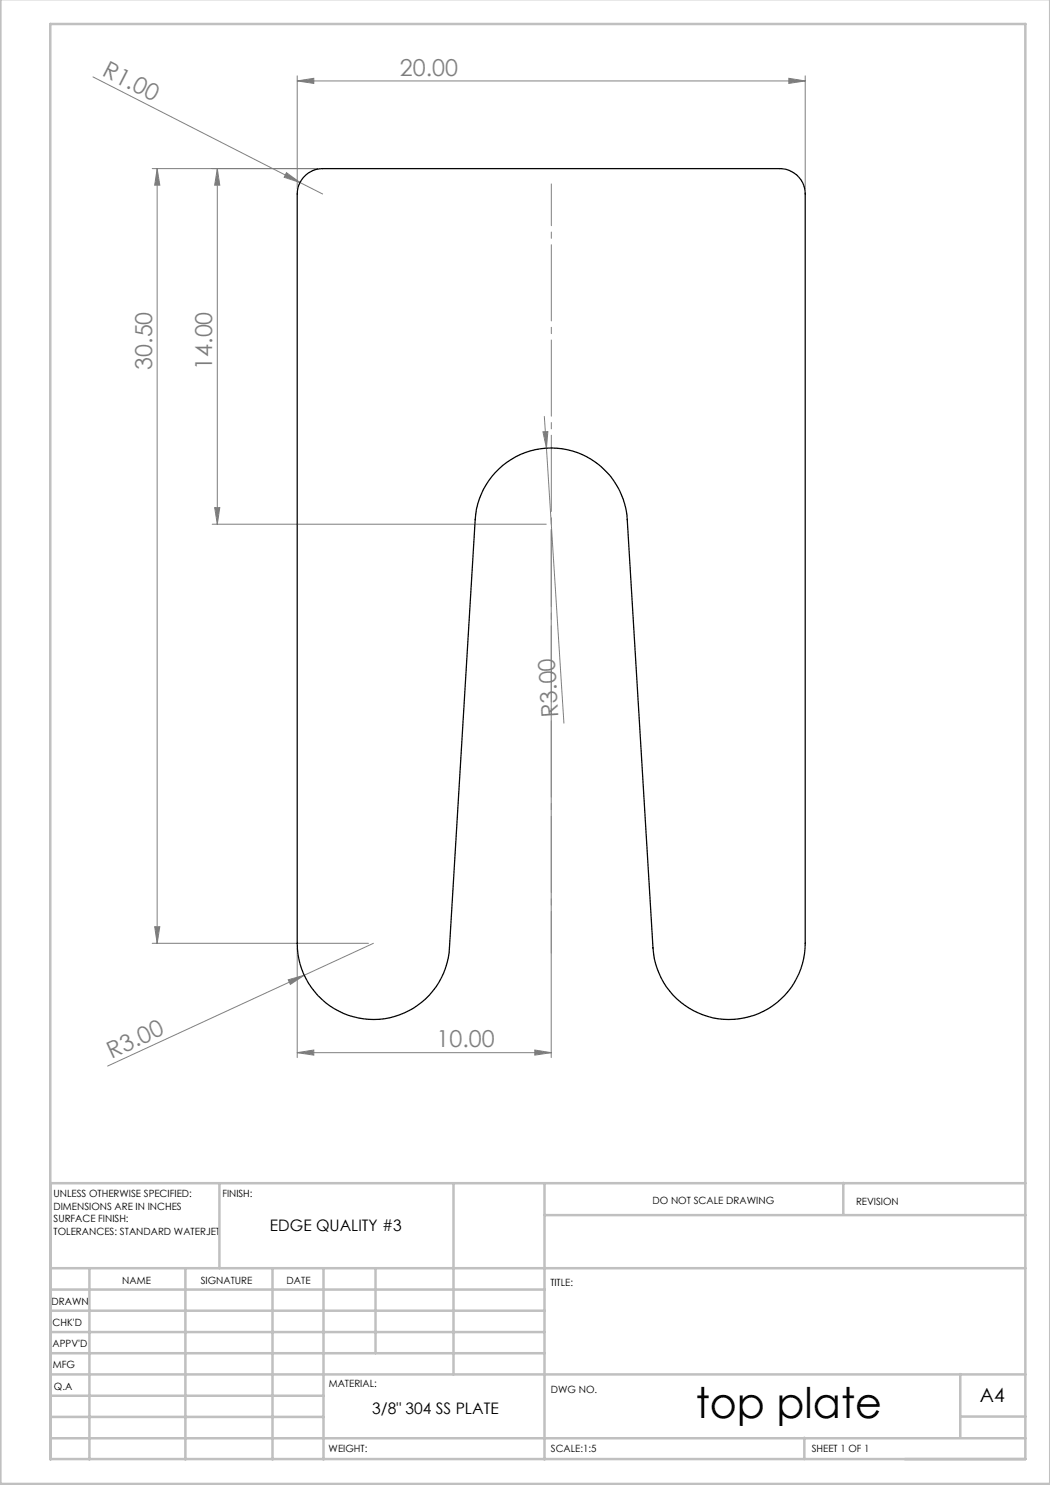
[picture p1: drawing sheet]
<svg xmlns="http://www.w3.org/2000/svg" width="210mm" height="297mm" viewBox="0 0 210 297" stroke-linecap="round" stroke-linejoin="round" font-family="sans-serif">
<g fill="none" stroke="#808080" stroke-width=".2">
<path d="M18.6 15.4l41.4 21.1M59.4 16.2l3.4-.5v1zM59.4 15.2v22.6M59.4 16.2h101.6M157.8 15.7l3.2 .5-3.2 .5zM161 15.2v22.6M30.4 33.7h33.1M31.4 33.7l.6 3.3h-1.1zM31.4 33.7v155M43.5 33.7l.5 3.3h-1.1zM43.5 33.7v71.1M57.3 34.5l2.7 2-3.2-1z"/>
<path d="M60 36.5l4.5 2.3M108.6 86.4l1-.1-.3 3.3zM108.9 83.3l.4 6.3M109.3 89.6l3.5 55M42.4 104.8h66.9M42.9 101.5h1.1l-.5 3.3zM110.2 105.8v105.7M30.4 188.7h43.3M30.9 185.3h1.1l-.6 3.4zM57.6 196l3.3-1-2.8 1.9zM59.4 189.6v21.9M74.7 188.7l-53.2 24.5"/>
<path d="M59.4 210.5l3.4-.5v1zM59.4 210.5h50.8M107 210l3.2 .5-3.2 .5z"/>
</g>
<path d="M110.3 190.6v-153.8" fill="none" stroke="#808080" stroke-width=".2" stroke-dasharray="15.2 1.3 1.3 1.3" stroke-dashoffset="6.9"/>
<g fill="none" stroke="#c0c0c0" stroke-width=".5">
<path d="M.1 -.1v296.9h209.9v-296.9M10.1 4.8h195v287h-195zM43.9 236.6v17M90.7 236.6v38.3M108.9 236.6v55.3M168.7 236.6v6.3M205.1 236.6h-195v55.3M10.1 253.6h195M10.1 257.9h98.8M17.9 253.6v38.3M37.1 253.6v38.3M54.5 253.6v38.3"/>
<path d="M64.7 253.6v38.3M75.1 253.6v17M108.9 243h96.2M10.1 270.6h98.8M10.1 266.4h98.8M10.1 262.1h98.8M10.1 279.1h54.6M10.1 274.9h195M192.1 274.8v12.7M10.1 287.7h195M10.1 283.4h54.6M160.9 287.5v4.3"/>
<path d="M192.1 283.3h13"/>
</g>
<g fill="#808080">
<path d="M57.3 34.5l2.7 2-3.2-1z"/>
<path d="M57.6 196l3.3-1-2.8 1.9z"/>
<path d="M108.6 86.4l1-.1-.3 3.3z"/>
<path d="M59.4 210.5l3.4-.5v1zM107 210l3.2 .5-3.2 .5z"/>
<path d="M31.4 33.7l.6 3.3h-1.1zM30.9 185.3h1.1l-.6 3.4zM43.5 33.7l.5 3.3h-1.1zM42.9 101.5h1.1l-.5 3.3z"/>
<path d="M59.4 16.2l3.4-.5v1zM157.8 15.7l3.2 .5-3.2 .5z"/>
</g>
<path d="M61.2 35l.4-.4a4.7 4.7 0 0 1 2.9-.9h91.5a5 5 0 0 1 5 5.1v149.9a15.2 15.2 0 0 1-14.7 15.2 15.2 15.2 0 0 1-15.7-14.3l-5.2-85.7a15.2 15.2 0 0 0-15.2-14.3 15.2 15.2 0 0 0-15.2 14.3l-5.1 85.7a15.2 15.2 0 0 1-15.7 14.3 15.2 15.2 0 0 1-14.8-15.2v-149.9a4.9 4.9 0 0 1 1.8-3.8z" fill="none" stroke="#000" stroke-width=".25"/>
<text font-size="8.5" x="139.1" y="283.5">top plate</text>
<g font-size="4.7" fill="#808080">
<text x="20.2" y="15" transform="rotate(27 20.2 15)">R1.00</text>
<text x="80" y="15.2">20.00</text>
<text x="30.5" y="74" transform="rotate(-90 30.5 74)">30.50</text>
<text x="42.5" y="74" transform="rotate(-90 42.5 74)">14.00</text>
<text x="111.7" y="143.4" transform="rotate(-94 111.7 143.4)">R3.00</text>
<text x="87.3" y="209.5">10.00</text>
<text x="22.3" y="211.7" transform="rotate(-25 22.3 211.7)">R3.00</text>
</g>
<text font-size="3.9" x="196" y="280.4">A4</text>
<g font-size="3.2">
<text x="54" y="246.3">EDGE QUALITY #3</text>
<text x="74.4" y="282.8">3/8&quot; 304 SS PLATE</text>
</g>
<g font-size="2">
<text x="10.7" y="239.5">UNLESS OTHERWISE SPECIFIED:</text>
<text x="44.5" y="239.5">FINISH:</text>
<text x="10.7" y="242">DIMENSIONS ARE IN INCHES</text>
<text x="10.7" y="244.5">SURFACE FINISH:</text>
<text x="130.5" y="240.8">DO NOT SCALE DRAWING</text>
<text x="171.2" y="241">REVISION</text>
<text x="10.7" y="247">TOLERANCES: STANDARD WATERJET</text>
<text x="24.4" y="256.9">NAME</text>
<text x="40.1" y="256.8">SIGNATURE</text>
<text x="57.3" y="256.8">DATE</text>
<text x="110.1" y="257.1">TITLE:</text>
<text x="10.3" y="260.9">DRAWN</text>
<text x="10.5" y="269.3">APPV'D</text>
<text x="10.5" y="265.2">CHK'D</text>
<text x="10.6" y="273.6">MFG</text>
<text x="10.8" y="278">Q.A</text>
<text x="65.8" y="277.4">MATERIAL:</text>
<text x="110.2" y="278.5">DWG NO.</text>
<text x="65.7" y="290.4">WEIGHT:</text>
<text x="110.2" y="290.5">SCALE:1:5</text>
<text x="162.4" y="290.4">SHEET 1 OF 1</text>
</g>
</svg>
